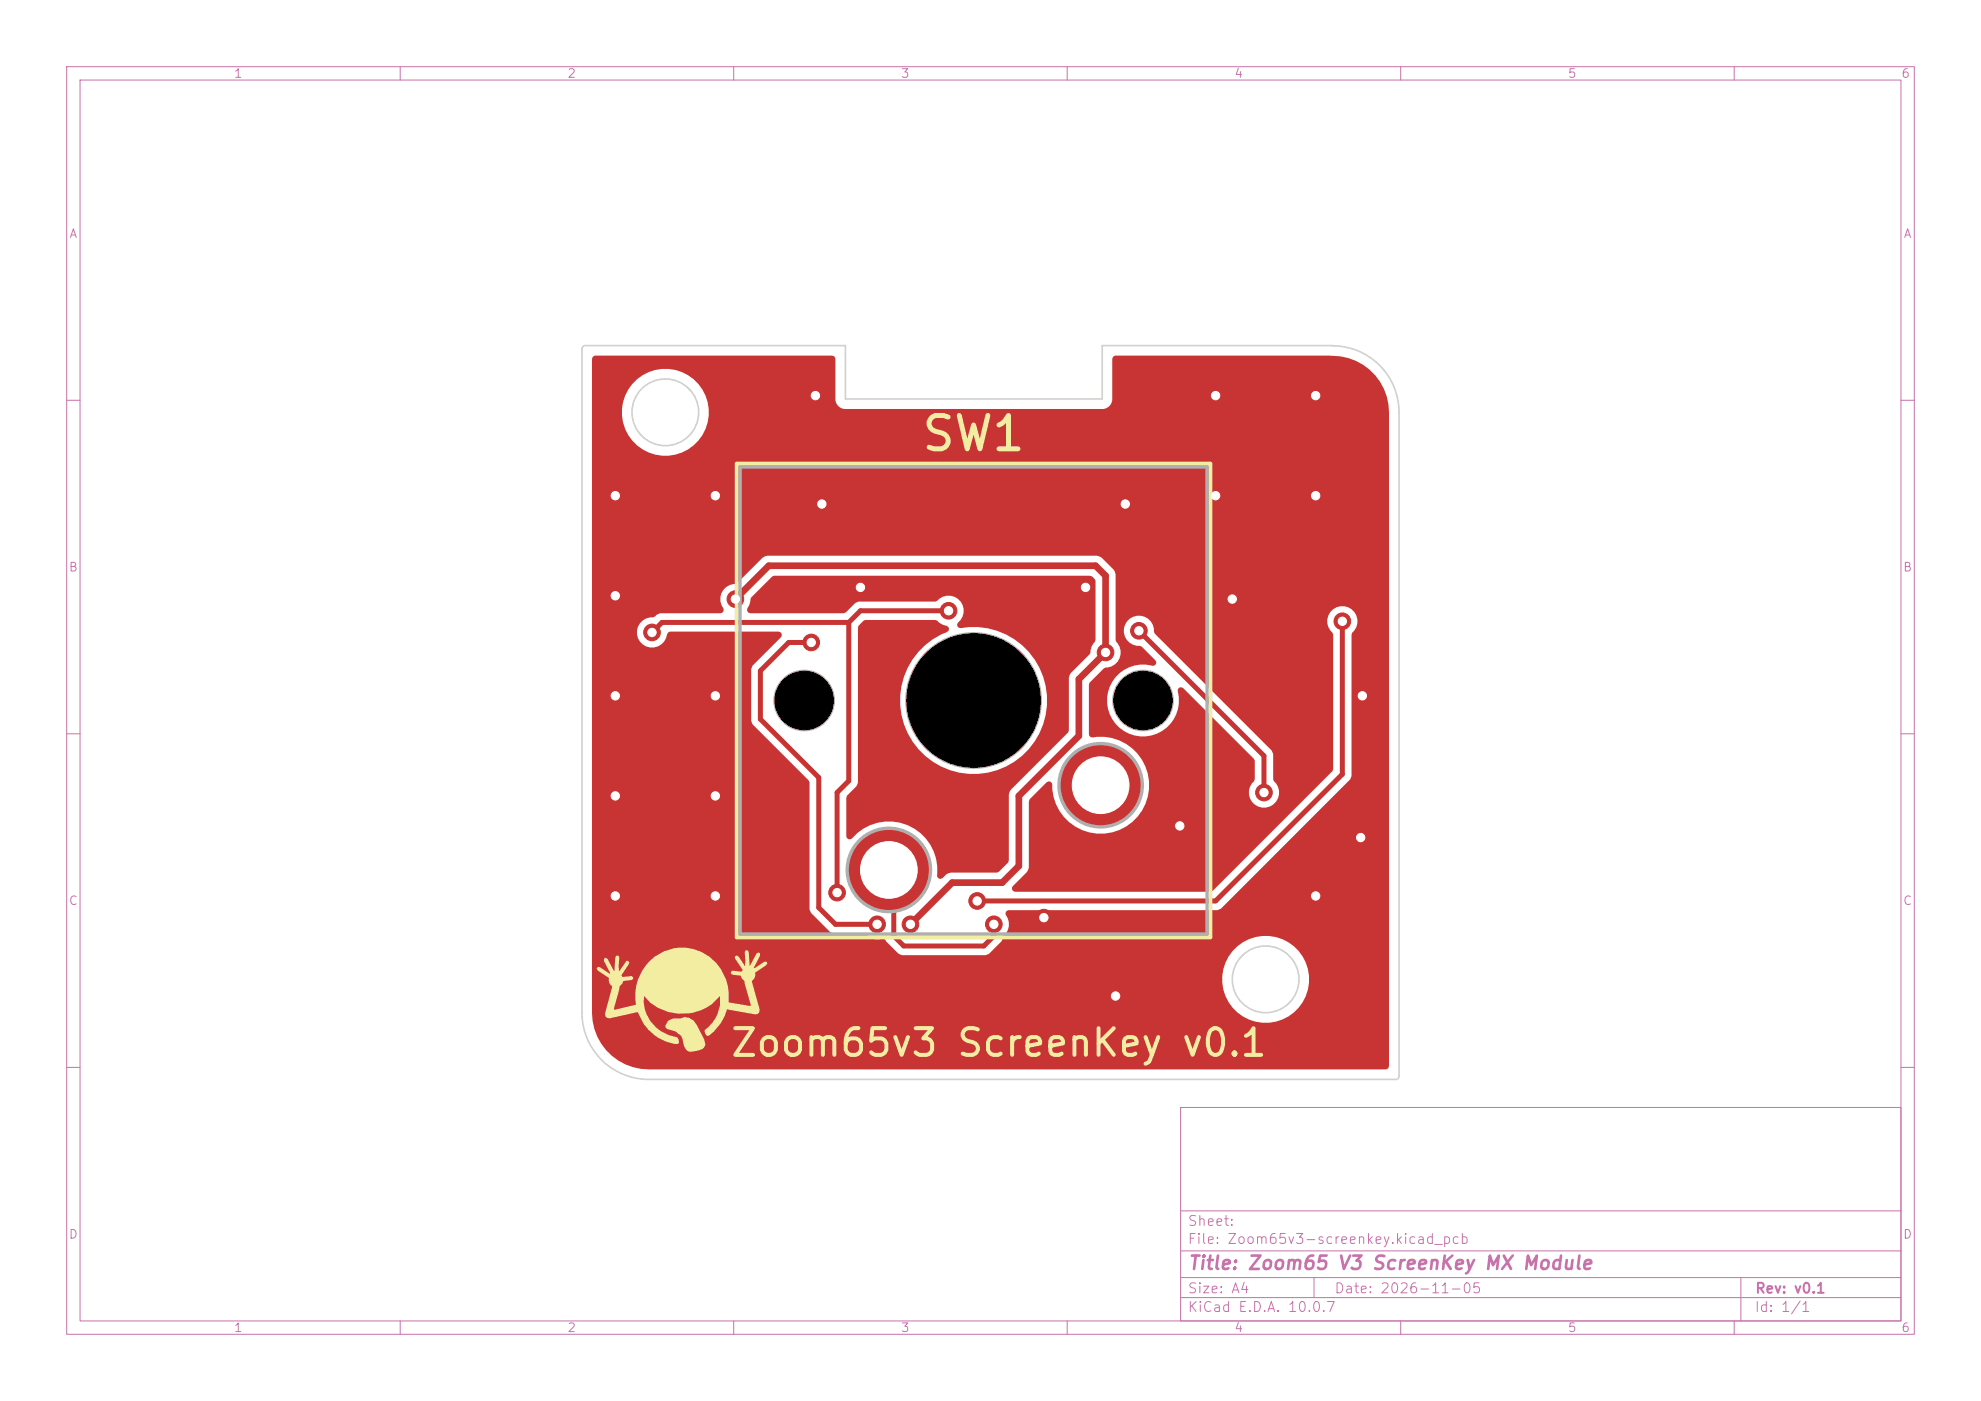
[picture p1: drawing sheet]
<svg xmlns="http://www.w3.org/2000/svg" width="297mm" height="210mm" viewBox="0 0 297 210" stroke-linecap="round" stroke-linejoin="round" font-family="sans-serif">
<g fill="none" stroke="#c872ab" stroke-width=".15">
<path d="M10 10h277v190h-277zM12 12h273v186h-273zM60 10v2M110 10v2M160 10v2M210 10v2M260 10v2M10 60h2M285 60h2M10 110h2M285 110h2M10 160h2"/>
<path d="M177 166h108v32h-108zM285 160h2M60 198v2M110 198v2M160 198v2M177 194.5h108M177 191.5h108M177 187.5h108M177 181.5h108M197 191.5v3M210 198v2M260 198v2"/>
<path d="M261 191.5v6.5"/>
</g>
<g fill="#c83434" stroke="#c83434" stroke-width=".15">
<circle cx="165" cy="117.7" r="6.2"/>
<circle cx="133.3" cy="130.4" r="6.2"/>
<circle cx="149" cy="138.6" r="1.25"/>
<circle cx="107.3" cy="74.3" r="1.25"/>
<circle cx="107.3" cy="134.3" r="1.25"/>
<circle cx="123.2" cy="75.6" r="1.25"/>
<circle cx="197.3" cy="59.3" r="1.25"/>
<circle cx="156.5" cy="137.6" r="1.25"/>
<circle cx="92.3" cy="119.3" r="1.25"/>
<circle cx="176.9" cy="123.8" r="1.25"/>
<circle cx="204.3" cy="104.3" r="1.25"/>
<circle cx="92.3" cy="134.3" r="1.25"/>
<circle cx="204" cy="125.6" r="1.25"/>
<circle cx="129" cy="88.1" r="1.25"/>
<circle cx="107.3" cy="119.3" r="1.25"/>
<circle cx="182.3" cy="74.3" r="1.25"/>
<circle cx="92.3" cy="89.3" r="1.25"/>
<circle cx="92.3" cy="74.3" r="1.25"/>
<circle cx="162.8" cy="88.1" r="1.25"/>
<circle cx="197.3" cy="134.3" r="1.25"/>
<circle cx="182.3" cy="59.3" r="1.25"/>
<circle cx="122.3" cy="59.3" r="1.25"/>
<circle cx="107.3" cy="104.3" r="1.25"/>
<circle cx="92.3" cy="104.3" r="1.25"/>
<circle cx="184.8" cy="89.8" r="1.25"/>
<circle cx="168.7" cy="75.6" r="1.25"/>
<circle cx="197.3" cy="74.3" r="1.25"/>
<circle cx="167.3" cy="149.3" r="1.25"/>
<circle cx="201.3" cy="93.1" r="1.25"/>
<circle cx="146.5" cy="135.1" r="1.25"/>
<circle cx="110.3" cy="89.8" r="1.25"/>
<circle cx="165.8" cy="97.8" r="1.25"/>
<circle cx="136.5" cy="138.6" r="1.25"/>
<circle cx="131.5" cy="138.6" r="1.25"/>
<circle cx="121.6" cy="96.3" r="1.25"/>
<circle cx="97.8" cy="94.8" r="1.25"/>
<circle cx="125.5" cy="133.8" r="1.25"/>
<circle cx="142.2" cy="91.6" r="1.25"/>
<circle cx="170.8" cy="94.6" r="1.25"/>
<circle cx="189.5" cy="118.8" r="1.25"/>
</g>
<path d="M121.6 96.3h-3.3l-4.3 4.3v7.2l8.8 8.8v19.5l2.5 2.5h6.2M127.3 93.3v23.8l-1.8 1.7v15M127.3 93.3h-28l-1.5 1.5M142.2 91.6h-13.2l-1.7 1.7M170.8 94.6l18.7 18.7v5.5M201.3 93.1v23l-19 19h-35.8M133.3 130.4l.7 5.9v4l1.5 1.5h12l1.5-1.5v-1.7" fill="none" stroke="#c83434" stroke-width=".75"/>
<path d="M110.3 89.8l5-5h49l1.5 1.5v11.5l-4 4v8.5l-9 9v10.5l-2.5 2.5h-7.5l-6.3 6.3" fill="none" stroke="#c83434" stroke-width="1"/>
<g fill="#c83434">
<path d="M112.6 89.5l3.1-3 .4-.2h47.3a1.08 1.08 0 0 1 .8 .8v8.8v.3a2.65 2.65 0 0 0-.8 1.8l-2.9 2.9-.1 .3-.2 .4v7.9v.3l-8.7 8.6-.1 .3-.2 .4v9.9v.3l-1.4 1.4-.3 .1h-6.9a1.98 1.98 0 0 0-1.3 .8l-.2 .1a.54 .54 0 0 1-.6-.7 7.3 7.3 0 0 0-4.5-7.3 7.3 7.3 0 0 0-8.3 2l-.2 .1h-.4l-.2-.5v-5.7l.1-.4 1.4-1.4 .2-.5v-23.2a1.73 1.73 0 0 1 1.1-1.2h10.5l.3 .1 .3 .4a1.54 1.54 0 0 0 1.1 .4l.3 .2 .1 .3-.1 .3-.2 .1a11 11 0 0 0-4 17.8 11 11 0 0 0 18-2.8 11 11 0 0 0-9.3-15.7h-1.5l-1.1 .2-.4-.1-.2-.2a1.1 1.1 0 0 1 .6-1.1 2.26 2.26 0 0 0-.5-3 2.26 2.26 0 0 0-3 .2l-.4 .2h-11.5l-.5 .2-1.4 1.4-.3 .1h-14l-.3-.1-.2-.2 .1-.4a2.86 2.86 0 0 0 .5-1.6z"/>
<path d="M88.8 53.5l.4-.2h35.6l.2 .1 .2 .4v6.2l.2 .4 .4 .6 .8 .3h38.8a1.52 1.52 0 0 0 1.4-1.3v-6.2v-.3l.3-.2h32.4a8.5 8.5 0 0 1 8.7 8.5v98v.3l-.4 .2h-110.2a8.5 8.5 0 0 1-8.8-8.5v-5.5h94.4a6.5 6.5 0 0 0 9 6.5 6.5 6.5 0 0 0 1.8-11 6.5 6.5 0 0 0-10.6 3.5l-.2 1h-94.4v-51.8h6.7a2.27 2.27 0 0 0 2 2.6 2.27 2.27 0 0 0 2.5-2l.1-.3 .4-.1h16.2l.3 .1 .2 .2-.1 .5-4.3 4.3-.2 .5v7.8l.2 .5 8.4 8.4 .2 .3v19l.2 .5 2.9 2.9 .5 .2h4.5l.3 .1a2.21 2.21 0 0 0 2.4 .7 .53 .53 0 0 1 .6 .4l1.9 1.9 .5 .2h12.6l.5-.2 1.9-1.9 .3-.9a2.22 2.22 0 0 0 .3-3l-.1-.3 .2-.3 .3-.2h31.3l.5-.2 19.4-19.4 .2-.5v-21.2l.1-.2a2.26 2.26 0 0 0 .2-3.3 2.26 2.26 0 0 0-3.2-.1 2.26 2.26 0 0 0 0 3.3l.2 .3v20.2l-.1 .3-18 17.9-.3 .2h-29.3l-.3-.1-.2-.3 .1-.5 1.4-1.3a1.95 1.95 0 0 0 1.1-1.9v-9.5l.1-.3 2.5-2.5 .3-.2 .3 .1 .3 .4a7.3 7.3 0 0 0 7.6 7.4 7.3 7.3 0 0 0 6.8-8.1 7.3 7.3 0 0 0-8.4-6.4h-.3l-.2-.4v-5.5h2.7v.8a5.4 5.4 0 0 0 6.3 4.9 5.4 5.4 0 0 0 4.3-6.6v-.4l.2-.2 .2-.1 .4 .2 10.6 10.5 .1 .4v2.7l-.1 .3a2.26 2.26 0 0 0-.2 3.2 2.26 2.26 0 0 0 3.3 .1 2.26 2.26 0 0 0-.1-3.3l-.1-.3v-3.8l-.2-.5-17.6-17.5-.1-.3a2.26 2.26 0 0 0-2.2-2.4 2.26 2.26 0 0 0-2.3 2.2 2.26 2.26 0 0 0 2.4 2.3l.3 .2 2 2 .2 .2-.1 .3-.2 .3h-.4a5.4 5.4 0 0 0-6.7 4.8h-2.7v-2v-.3l2.2-2.1 .3-.1a2.25 2.25 0 0 0 2-1.4 2.25 2.25 0 0 0-.4-2.4l-.1-.4v-9.8l-.1-.4-.5-.6-1.5-1.5-.8-.3h-49.3l-.8 .3-3.8 3.8-.2 .1a2.26 2.26 0 0 0-2.1 1.3 2.26 2.26 0 0 0 .2 2.4l.1 .3-.1 .3-.3 .1h-9.1l-1.1 .7a2.24 2.24 0 0 0-2.4 1.9h-6.7v-33.2h4.4v1a6.5 6.5 0 0 0 10 5.1 6.5 6.5 0 0 0 0-11.2 6.5 6.5 0 0 0-10 5.1h-4.4v-7.5z"/>
</g>
<g fill="#f2eda1">
<path d="M100.1 153.1l.9-.4h1.1a1.8 1.8 0 0 1 2.4 .9l1.1 2.3 .2 .7-.2 .4a2.83 2.83 0 0 1-2.5 .6l-.5-.8a2.41 2.41 0 0 0-2.5-2.5l-.3-.2v-.3z"/>
<path d="M90.6 143.7l.2-.1 .3 .2 1 1.9 .2-2.2 .1-.2h.3l.2 .2-.1 2.2 1.1-1.6 .2-.1 .2 .2v.4l-1.1 1.6 .2 .3 1.3-.2 .3 .3-.3 .3-1.2 .2-.2 .4-.4 .4-.8 3.4 .1 .1 3.2-.8a7 7 0 0 1 3.6-7.7 7 7 0 0 1 8.4 1.5 7.6 7.6 0 0 1 1.9 5.9l3.2 .5 .1-.2-1-3.5-.4-.4-.1-.4-1.3-.2-.2-.3 .3-.3 1.3 .2 .2-.3-1.1-1.6-.1-.4 .3-.2 .3 .2 .9 1.5v-2.2l.1-.2h.3l.2 .2 .1 2.2 1-1.9 .3-.2 .3 .1v.4l-1 1.8 .1 .1 1.5-1h.3l.2 .2-.2 .3-1.7 1.1a1.09 1.09 0 0 1-.5 1.3l1.2 4.3-.1 .4-.2 .2-.4 .1-4.2-.8a6.8 6.8 0 0 1-2.9 4l-.2-.1-.2-.5v-.3a5.5 5.5 0 0 0 2.3-5.1 7.4 7.4 0 0 1-11.4 0 5.7 5.7 0 0 0 5 6.2l.2 .4v.5l-.2 .1a7 7 0 0 1-6-4.8l-4.2 1-.4-.1-.2-.3-.1-.3 1.1-4.1a1.09 1.09 0 0 1-.5-1.3l-1.6-1.1-.2-.3 .1-.2h.3l1.5 1 .1-.1-.9-1.8z"/>
</g>
<path d="M110.5 69.5h71v71h-71z" fill="none" stroke="#f2eda1" stroke-width=".6"/>
<g fill="none" stroke="#afafaf" stroke-width=".5">
<path d="M111 70h70v70h-70z"/>
<circle cx="120.6" cy="105" r="4.4"/>
<circle cx="146" cy="105" r="10"/>
<circle cx="165" cy="117.7" r="6.2"/>
<circle cx="171.4" cy="105" r="4.4"/>
<circle cx="133.3" cy="130.4" r="6.2"/>
</g>
<g fill="none" stroke="#d0d2cd" stroke-width=".25">
<path d="M199.8 51.8h-34.5v8h-38.5v-8h-39a.5 .5 0 0 0-.5 .5v99.5a10 10 0 0 0 10 10h112a.5 .5 0 0 0 .5-.5v-99.5a10 10 0 0 0-10-10"/>
<circle cx="99.8" cy="61.8" r="5"/>
<circle cx="189.8" cy="146.8" r="5"/>
</g>
<g fill="#fff" stroke="#fff" stroke-width=".15">
<circle cx="149" cy="138.6" r=".62"/>
<circle cx="107.3" cy="74.3" r=".63"/>
<circle cx="107.3" cy="134.3" r=".62"/>
<circle cx="123.2" cy="75.6" r=".62"/>
<circle cx="197.3" cy="59.3" r=".62"/>
<circle cx="156.5" cy="137.6" r=".62"/>
<circle cx="92.3" cy="119.3" r=".62"/>
<circle cx="176.9" cy="123.8" r=".62"/>
<circle cx="204.3" cy="104.3" r=".62"/>
<circle cx="92.3" cy="134.3" r=".62"/>
<circle cx="204" cy="125.6" r=".62"/>
<circle cx="129" cy="88.1" r=".62"/>
<circle cx="107.3" cy="119.3" r=".63"/>
<circle cx="182.3" cy="74.3" r=".62"/>
<circle cx="92.3" cy="89.3" r=".63"/>
<circle cx="92.3" cy="74.3" r=".62"/>
<circle cx="162.8" cy="88.1" r=".63"/>
<circle cx="197.3" cy="134.3" r=".62"/>
<circle cx="182.3" cy="59.3" r=".62"/>
<circle cx="122.3" cy="59.3" r=".62"/>
<circle cx="107.3" cy="104.3" r=".63"/>
<circle cx="92.3" cy="104.3" r=".63"/>
<circle cx="184.8" cy="89.8" r=".62"/>
<circle cx="168.7" cy="75.6" r=".62"/>
<circle cx="197.3" cy="74.3" r=".62"/>
<circle cx="167.3" cy="149.3" r=".62"/>
<circle cx="201.3" cy="93.1" r=".62"/>
<circle cx="146.5" cy="135.1" r=".62"/>
<circle cx="110.3" cy="89.8" r=".62"/>
<circle cx="165.8" cy="97.8" r=".62"/>
<circle cx="136.5" cy="138.6" r=".62"/>
<circle cx="131.5" cy="138.6" r=".62"/>
<circle cx="121.6" cy="96.3" r=".62"/>
<circle cx="97.8" cy="94.8" r=".62"/>
<circle cx="125.5" cy="133.8" r=".62"/>
<circle cx="142.2" cy="91.6" r=".62"/>
<circle cx="170.8" cy="94.6" r=".62"/>
<circle cx="189.5" cy="118.8" r=".62"/>
<circle cx="165" cy="117.7" r="4.2"/>
<circle cx="133.3" cy="130.4" r="4.2"/>
</g>
<g fill="#000" stroke="#000" stroke-width=".15">
<circle cx="120.6" cy="105" r="4.4"/>
<circle cx="146" cy="105" r="10"/>
<circle cx="171.4" cy="105" r="4.4"/>
</g>
<text font-size="5" fill="#f2eda1" x="137.8" y="68.8">SW1</text>
<text font-size="4" fill="#f2eda1" x="109.3" y="159.3">Zoom65v3 ScreenKey v0.1</text>
<text font-size="2" fill="#c872ab" x="178" y="190.8">Title: Zoom65 V3 ScreenKey MX Module</text>
<g font-size="1.5" fill="#c872ab">
<text x="178" y="184.1">Sheet:</text>
<text x="178" y="186.8">File: Zoom65v3-screenkey.kicad_pcb</text>
<text x="178" y="197">KiCad E.D.A. 10.0.7</text>
<text x="178" y="194.2">Size: A4</text>
<text x="200" y="194.2">Date: 2026-11-05</text>
<text x="263" y="197">Id: 1/1</text>
<text x="263" y="194.2">Rev: v0.1</text>
</g>
<g font-size="1.3" fill="#c872ab">
<text x="35" y="12">1</text>
<text x="85" y="12">2</text>
<text x="135" y="12">3</text>
<text x="185" y="12">4</text>
<text x="235" y="12">5</text>
<text x="285" y="12">6</text>
<text x="10.3" y="36">A</text>
<text x="285.3" y="36">A</text>
<text x="10.2" y="86">B</text>
<text x="285.2" y="86">B</text>
<text x="10.2" y="136">C</text>
<text x="285.2" y="136">C</text>
<text x="10.2" y="186">D</text>
<text x="285.2" y="186">D</text>
<text x="35" y="200">1</text>
<text x="85" y="200">2</text>
<text x="135" y="200">3</text>
<text x="185" y="200">4</text>
<text x="235" y="200">5</text>
<text x="285" y="200">6</text>
</g>
</svg>
